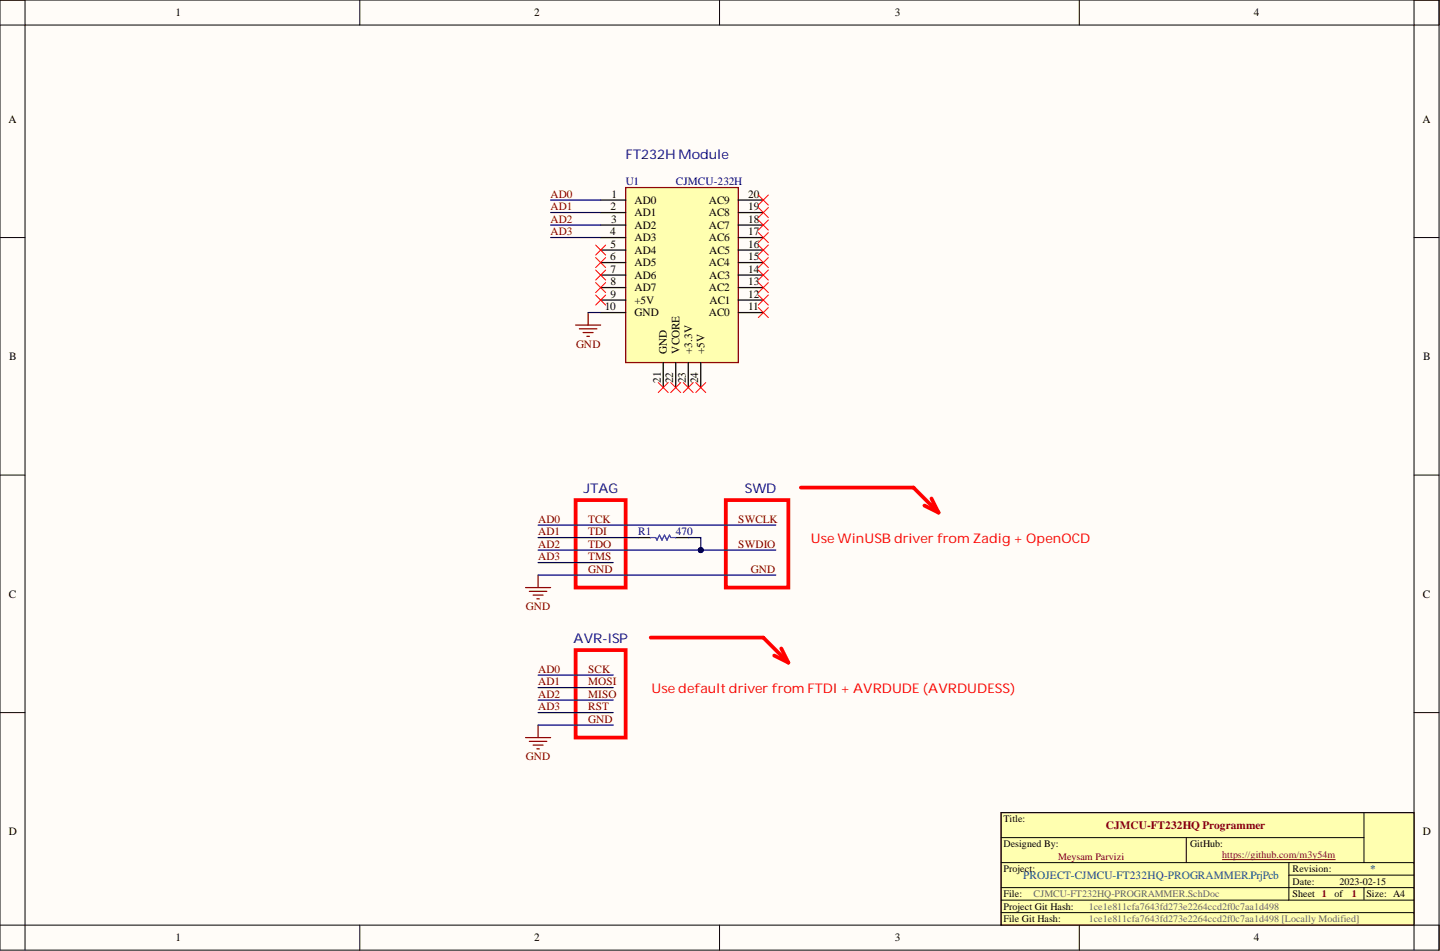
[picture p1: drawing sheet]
<svg xmlns="http://www.w3.org/2000/svg" width="292mm" height="193mm" viewBox="0 0 292 193" stroke-linecap="round" stroke-linejoin="round" font-family="sans-serif">
<g fill="#fffcf8">
<path d="M0 0h291.9v192.8h-291.9z" fill-rule="evenodd"/>
<path d="M5.1 5.1h281.7v182.6h-281.7z" fill-rule="evenodd"/>
</g>
<g fill="none" stroke="#000" stroke-width=".2">
<path d="M0 0h5.1M73 0v5.1M146 0v5.1M218.9 0v5.1M286.8 0h5.1v5.1M0 48.2h5.1M286.8 48.2h5.1M0 96.4h5.1M286.8 96.4h5.1M0 144.6h5.1M286.8 144.6h5.1M73 187.7v5.1"/>
<path d="M146 187.7v5.1M218.9 187.7v5.1M291.9 187.7v5.1"/>
</g>
<path d="M203.1 164.9h83.7v22.8h-83.7z" fill-rule="evenodd" fill="#ffffb0"/>
<path d="M203.1 164.9h83.7v22.8h-83.7z" fill="none" stroke="#800000" stroke-width=".2"/>
<g fill="none" stroke="#000" stroke-width=".2">
<path d="M0 0h291.9v192.8h-291.9zM0 5.1h291.9M5.1 0v192.8M286.8 0v192.8M203.1 170h73.6M203.1 175h83.7M240.6 170v5M261.4 175v7.6M261.4 177.6h25.4M276.7 164.9v10.1M286.8 164.9h-83.7v22.8M0 187.7h291.9"/>
<path d="M203.1 180.1h83.7M203.1 182.6h83.7M203.1 185.2h83.7M276.7 180.1v2.5"/>
</g>
<path d="M247.9 174.4h23" fill="none" stroke="#85200c" stroke-width=".2"/>
<path d="M126.9 38.1h22.9v35.5h-22.9z" fill-rule="evenodd" fill="#ffffb0"/>
<g fill="none" stroke="#800000" stroke-width=".25">
<path d="M126.9 38.1h22.9v35.5h-22.9zM116.8 66h5M117.5 66.7h3.6M118.3 67.5h2M119 68.2h.6M119.3 63.4v2.6M106.6 119.2h5.1M107.4 120h3.5M109.1 116.7v2.5M108.1 120.8h2.1M108.9 121.5h.5M106.6 149.7h5.1"/>
<path d="M107.4 150.4h3.5M108.1 151.2h2.1M108.9 152h.5M109.1 147.1v2.6"/>
</g>
<g fill="none" stroke="#000" stroke-width=".25">
<path d="M121.8 40.6h5.1M121.8 43.1h5.1M121.8 45.7h5.1M121.8 48.2h5.1M121.8 50.7h5.1M121.8 53.3h5.1M121.8 55.8h5.1M121.8 58.4h5.1M149.8 40.6h5M149.8 43.1h5M149.8 45.7h5M149.8 48.2h5"/>
<path d="M149.8 50.7h5M149.8 53.3h5M149.8 55.8h5M149.8 58.4h5M121.8 60.9h5.1M121.8 63.4h5.1M134.5 73.6v5M137.1 73.6v5M139.6 73.6v5M142.1 73.6v5M149.8 60.9h5M149.8 63.4h5"/>
<path d="M129.5 109.1h2.5M137.1 109.1h2.5"/>
</g>
<path d="M132 109.1h1l.3 .5 .5-1 .5 1 .5-1 .5 1 .5-1 .3 .5h1" fill="none" stroke="#00f" stroke-width=".25"/>
<path d="M162.5 98.9h22.8l5.1 5.1M116.8 101.5h10.1v17.7h-10.1zM147.2 101.5h12.7v17.7h-12.7zM187.5 102.6l2.9 1.4M188.9 101.1l1.5 2.9M116.8 131.9h10.1v17.8h-10.1zM132 129.4h22.8l5.1 5.1M157 133l2.9 1.5M158.5 131.6l1.4 2.9" fill="none" stroke="#f00" stroke-width=".76"/>
<g fill="none" stroke="#f00" stroke-width=".2">
<path d="M153.8 39.6l2.1 2M155.9 39.6l-2.1 2M120.8 59.9l2.1 2M120.8 49.7l2.1 2.1M120.8 52.3l2.1 2M120.8 54.8l2.1 2M120.8 57.3l2.1 2.1M122.9 49.7l-2.1 2.1M122.9 52.3l-2.1 2M122.9 54.8l-2.1 2M122.9 57.3l-2.1 2.1M122.9 59.9l-2.1 2"/>
<path d="M153.8 59.9l2.1 2M153.8 57.3l2.1 2.1M153.8 54.8l2.1 2M153.8 52.3l2.1 2M153.8 49.7l2.1 2.1M153.8 47.2l2.1 2M153.8 44.7l2.1 2M153.8 42.1l2.1 2M155.9 57.3l-2.1 2.1M155.9 59.9l-2.1 2M155.9 54.8l-2.1 2M155.9 52.3l-2.1 2"/>
<path d="M155.9 49.7l-2.1 2.1M155.9 47.2l-2.1 2M155.9 44.7l-2.1 2M155.9 42.1l-2.1 2M133.5 77.6l2 2.1M135.5 77.6l-2 2.1M136.1 77.6l2 2.1M138.1 77.6l-2 2.1M138.6 77.6l2 2.1M140.6 77.6l-2 2.1M141.1 77.6l2.1 2.1M143.2 77.6l-2.1 2.1"/>
<path d="M153.8 62.4l2.1 2M155.9 62.4l-2.1 2"/>
</g>
<path d="M111.7 40.6h10.1M111.7 43.1h10.1M111.7 45.7h10.1M111.7 48.2h10.1M119.3 63.4h2.5M109.1 111.6h48.3" fill="none" stroke="#000080" stroke-width=".25"/>
<circle cx="142.1" cy="111.6" r=".51" fill="#000080"/>
<circle cx="142.1" cy="111.6" r=".51" fill="none" stroke="#000080" stroke-width=".2"/>
<path d="M109.1 114.2h15.3M109.1 106.5h48.3M109.1 109.1h20.4M139.6 109.1h2.5v2.5" fill="none" stroke="#000080" stroke-width=".25"/>
<circle cx="142.1" cy="111.6" r=".51" fill="#000080"/>
<circle cx="142.1" cy="111.6" r=".51" fill="none" stroke="#000080" stroke-width=".2"/>
<path d="M109.1 116.7h48.3M109.1 137h15.3M109.1 139.5h15.3M109.1 142.1h15.3M109.1 144.6h15.3M109.1 147.1h15.3" fill="none" stroke="#000080" stroke-width=".25"/>
<g font-size="2.7" fill="#000080">
<text x="126.9" y="32.3">FT232H Module</text>
<text x="118.4" y="100">JTAG</text>
<text x="151.1" y="100">SWD</text>
<text x="116.3" y="130.5">AVR-ISP</text>
</g>
<g font-size="2.7" fill="#f00">
<text x="164.5" y="110.2">Use WinUSB driver from Zadig + OpenOCD</text>
<text x="132.2" y="140.6">Use default driver from FTDI + AVRDUDE (AVRDUDESS)</text>
</g>
<g font-size="2.3">
<text x="35.6" y="3.3">1</text>
<text x="108.4" y="3.3">2</text>
<text x="181.5" y="3.3">3</text>
<text x="254.3" y="3.3">4</text>
<text x="1.7" y="24.9">A</text>
<text x="288.5" y="24.9">A</text>
<text x="124" y="40.1">1</text>
<text x="128.7" y="41.4">AD0</text>
<text x="143.8" y="41.4">AC9</text>
<text x="151.8" y="40.1">20</text>
<text x="123.8" y="47.7">4</text>
<text x="123.9" y="42.6">2</text>
<text x="124" y="45.2">3</text>
<text x="128.7" y="43.9">AD1</text>
<text x="128.7" y="46.4">AD2</text>
<text x="143.8" y="46.4">AC7</text>
<text x="143.8" y="43.9">AC8</text>
<text x="151.8" y="47.7">17</text>
<text x="151.8" y="45.2">18</text>
<text x="151.8" y="42.6">19</text>
<text x="123.8" y="52.8">6</text>
<text x="123.9" y="50.2">5</text>
<text x="128.7" y="49">AD3</text>
<text x="128.7" y="51.5">AD4</text>
<text x="143.8" y="49">AC6</text>
<text x="143.8" y="51.5">AC5</text>
<text x="151.8" y="52.8">15</text>
<text x="151.8" y="50.2">16</text>
<text x="123.9" y="55.3">7</text>
<text x="123.9" y="57.8">8</text>
<text x="128.7" y="54">AD5</text>
<text x="128.7" y="56.6">AD6</text>
<text x="128.7" y="59.1">AD7</text>
<text x="143.8" y="59.1">AC2</text>
<text x="143.8" y="54">AC4</text>
<text x="143.8" y="56.6">AC3</text>
<text x="151.8" y="57.8">13</text>
<text x="151.8" y="55.3">14</text>
<text x="122.7" y="62.9">10</text>
<text x="123.9" y="60.4">9</text>
<text x="128.7" y="61.6">+5V</text>
<text x="128.7" y="64.2">GND</text>
<text x="143.8" y="64.2">AC0</text>
<text x="143.9" y="61.6">AC1</text>
<text x="151.8" y="62.9">11</text>
<text x="151.8" y="60.4">12</text>
<text x="135.3" y="71.8" transform="rotate(-90 135.3 71.8)">GND</text>
<text x="137.8" y="71.8" transform="rotate(-90 137.8 71.8)">VCORE</text>
<text x="140.4" y="71.8" transform="rotate(-90 140.4 71.8)">+3.3V</text>
<text x="142.9" y="71.8" transform="rotate(-90 142.9 71.8)">+5V</text>
<text x="1.9" y="73.1">B</text>
<text x="134" y="77.6" transform="rotate(-90 134 77.6)">21</text>
<text x="136.6" y="77.8" transform="rotate(-90 136.6 77.8)">22</text>
<text x="139.1" y="77.7" transform="rotate(-90 139.1 77.7)">23</text>
<text x="141.6" y="77.8" transform="rotate(-90 141.6 77.8)">24</text>
<text x="288.7" y="73.1">B</text>
<text x="1.8" y="121.3">C</text>
<text x="288.6" y="121.3">C</text>
<text x="1.8" y="169.5">D</text>
<text x="288.6" y="169.5">D</text>
<text x="35.6" y="191">1</text>
<text x="108.4" y="191">2</text>
<text x="181.5" y="191">3</text>
<text x="254.3" y="191">4</text>
</g>
<g font-size="2.3" fill="#800000">
<text x="111.7" y="40.1">AD0</text>
<text x="111.7" y="42.6">AD1</text>
<text x="111.7" y="45.2">AD2</text>
<text x="111.7" y="47.7">AD3</text>
<text x="116.8" y="70.5">GND</text>
<text x="109.1" y="106">AD0</text>
<text x="119.3" y="106">TCK</text>
<text x="149.8" y="106">SWCLK</text>
<text x="109.1" y="108.6">AD1</text>
<text x="109.1" y="111.1">AD2</text>
<text x="109.1" y="113.6">AD3</text>
<text x="119.3" y="111.1">TDO</text>
<text x="119.3" y="108.6">TDI</text>
<text x="119.3" y="113.6">TMS</text>
<text x="149.8" y="111.1">SWDIO</text>
<text x="119.3" y="116.2">GND</text>
<text x="152.3" y="116.2">GND</text>
<text x="106.7" y="123.8">GND</text>
<text x="109.1" y="136.5">AD0</text>
<text x="119.3" y="136.5">SCK</text>
<text x="109.1" y="139">AD1</text>
<text x="109.1" y="141.6">AD2</text>
<text x="119.3" y="141.6">MISO</text>
<text x="119.3" y="139">MOSI</text>
<text x="109.1" y="144.1">AD3</text>
<text x="119.3" y="144.1">RST</text>
<text x="119.3" y="146.6">GND</text>
<text x="106.7" y="154.2">GND</text>
</g>
<g font-size="2.3" fill="#000080">
<text x="126.9" y="37.6">U1</text>
<text x="137.1" y="37.6">CJMCU-232H</text>
<text x="129.5" y="108.6">R1</text>
<text x="137.1" y="108.6">470</text>
</g>
<text font-size="2.3" fill="#980000" x="224.3" y="168.2">CJMCU-FT232HQ Programmer</text>
<text font-size="2.3" fill="#0b5394" x="207.6" y="178.3">PROJECT-CJMCU-FT232HQ-PROGRAMMER.PrjPcb</text>
<g font-size="2">
<text x="203.6" y="166.8">Title:</text>
<text x="203.6" y="171.9">Designed By:</text>
<text x="241.4" y="171.9">GitHub:</text>
<text x="203.6" y="177">Project:</text>
<text x="262.2" y="179.5">Date:</text>
<text x="262.2" y="177">Revision:</text>
<text x="271.7" y="179.5">2023-02-15</text>
<text x="203.6" y="182.1">File:</text>
<text x="203.6" y="184.6">Project Git Hash:</text>
<text x="262.2" y="182.1">Sheet 1</text>
<text x="270.7" y="182.1">of</text>
<text x="277.2" y="182.1">Size: A4</text>
<text x="203.6" y="187.1">File Git Hash:</text>
</g>
<g font-size="2" fill="#980000">
<text x="214.7" y="174.4">Meysam Parvizi</text>
<text x="274.2" y="182.1">1</text>
</g>
<text font-size="2" fill="#85200c" x="247.9" y="174.2">https://github.com/m3y54m</text>
<text font-size="2" fill="#0b5394" x="278" y="177">*</text>
<g font-size="2" fill="#666">
<text x="209.7" y="182.1">CJMCU-FT232HQ-PROGRAMMER.SchDoc</text>
<text x="220.8" y="184.6">1ce1e811cfa7643fd273e2264ccd2f0c7aa1d498</text>
<text x="220.8" y="187.1">1ce1e811cfa7643fd273e2264ccd2f0c7aa1d498 [Locally Modified]</text>
</g>
</svg>
